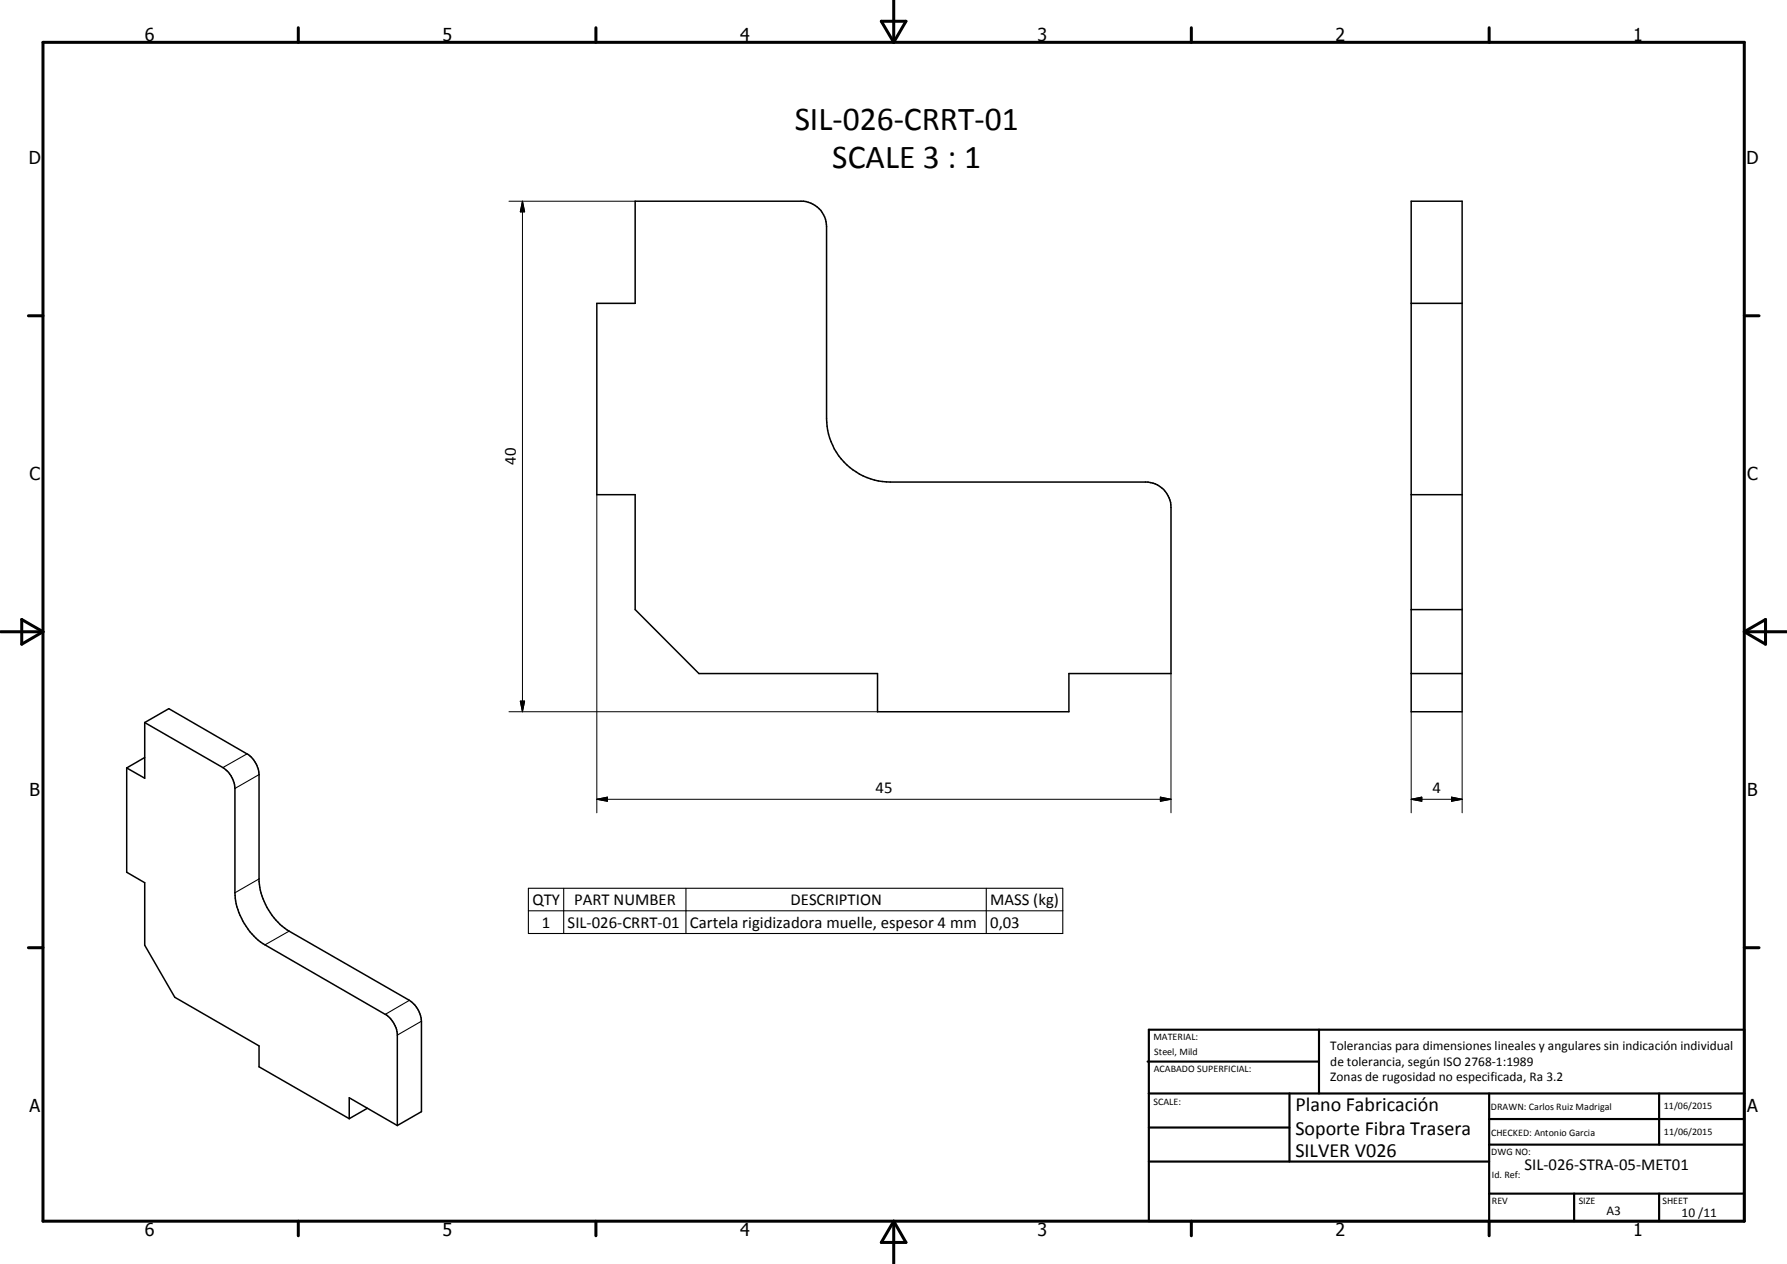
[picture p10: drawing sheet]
<svg xmlns="http://www.w3.org/2000/svg" width="420mm" height="297mm" viewBox="0 0 420 297" stroke-linecap="round" stroke-linejoin="round" font-family="sans-serif">
<g fill="none" stroke="#000" stroke-width=".35">
<path d="M149.3 47.3h39.6a6.1 6.1 0 0 1 5.4 6v45a15 15 0 0 0 15 15h60.6a6 6 0 0 1 5.4 6v39h-24v9h-45v-9h-42l-15-15v-27.1h-9v-44.9h9zM331.8 47.3h12v120h-12zM331.8 71.3h12M331.8 116.2h12M331.8 158.3h12M331.8 143.3h12M34 169.8l5.7-3.3 18.4 10.7a6.2 6.2 0 0 1 2.8 4.8v25.2a15.7 15.7 0 0 0 7.1 11.6l28.3 16.3a6.3 6.3 0 0 1 2.8 4.9v21.2l-5.7 3.3M34 169.8v13.1l-4.2-2.4M34 169.8l18.4 10.6a6.1 6.1 0 0 1 2.8 4.9v24.5a15.4 15.4 0 0 0 7.1 12.2l28.3 16.4a6.2 6.2 0 0 1 2.8 4.5v21.6M34 178l-4.2 2.5M29.8 180.5v24.5l4.2 2.4v14.7l7.1 12.3 19.8 11.4v4.9l21.2 12.2M82.1 262.9v-4.9l11.3 6.5"/>
<path d="M86.4 260.4l-4.3 2.5"/>
</g>
<path d="M58.1 177.2l-5.7 3.2M60.9 182l-5.7 3.3M60.9 206.5l-5.7 3.3M68 218.8l-5.7 3.2M124.2 208.7h125.7v10.7h-125.7zM124.2 214h125.7M132.5 208.7v10.7M161.3 208.7v10.7M231.9 208.7v10.7M96.3 235.1l-5.7 3.3M99.1 240l-5.7 3.2" fill="none" stroke="#000" stroke-width=".25"/>
<g fill="none" stroke="#000" stroke-width=".71">
<path d="M10.1 9.9h400v277.1h-400zM70.1 6.5v3.4M140.1 6.5v3.4M207.2 5h5.8l-2.9 4.9zM210.1 0v9.9M280.1 6.5v3.4M350.1 6.5v3.4M6.7 74.2h3.4M410.1 74.2h3.5M.1 148.5h10M5.1 145.6l5 2.9-5 2.9zM410.1 148.5h10"/>
<path d="M410.1 148.5l5-2.9v5.8zM6.7 222.7h3.4M410.1 222.7h3.5M70.1 287v3.4M140.1 287v3.4M210.1 287v10M210.1 287l2.9 5h-5.8zM280.1 287v3.4M350.1 287v3.4"/>
</g>
<g fill="none" stroke="#000" stroke-width=".51">
<path d="M269.8 249.5h40.3M270.1 242h140v45h-140zM270.1 257h140M303.2 257v16M310.1 242v15M350.1 257v30M390.1 257v12M270.1 265h33.1M270.1 273h80M350.1 269h60M350.1 263h60M350.1 280.5h60"/>
<path d="M370.1 280.5v6.5M390.1 280.5v6.5"/>
</g>
<g fill="none" stroke="#000" stroke-width=".24">
<path d="M119.7 47.3h29.6M122.8 47.3l.5 2.5h-1zM122.8 47.3v120M140.3 116.2v74.8M275.3 158.3v32.7M119.7 167.3h86.6M122.3 164.8h1l-.5 2.5zM331.8 167.3v23.7M343.8 167.3v23.7M140.3 187.8l2.5-.5v1zM140.3 187.8h135M272.8 187.3l2.5 .5-2.5 .5z"/>
<path d="M331.8 187.8l2.5-.5v1zM331.8 187.8h12M341.3 187.3l2.5 .5-2.5 .5z"/>
</g>
<path d="M122.8 47.3l.5 2.5h-1zM122.3 164.8h1l-.5 2.5zM140.3 187.8l2.5-.5v1zM272.8 187.3l2.5 .5-2.5 .5zM331.8 187.8l2.5-.5v1zM341.3 187.3l2.5 .5-2.5 .5z" fill="#000"/>
<g font-size="7.9">
<text x="186.8" y="30.5">SIL-026-CRRT-01</text>
<text x="195.7" y="39.5">SCALE 3 : 1</text>
</g>
<g font-size="4.7">
<text x="304.6" y="261.2">Plano Fabricación</text>
<text x="304.6" y="266.6">Soporte Fibra Trasera</text>
<text x="304.6" y="272">SILVER V026</text>
</g>
<g font-size="4.2">
<text x="34" y="9.6">6</text>
<text x="104" y="9.6">5</text>
<text x="174" y="9.6">4</text>
<text x="244" y="9.6">3</text>
<text x="314" y="9.6">2</text>
<text x="384" y="9.6">1</text>
<text x="6.8" y="38.7">D</text>
<text x="410.6" y="38.7">D</text>
<text x="7" y="112.9">C</text>
<text x="410.8" y="112.9">C</text>
<text x="7" y="187.1">B</text>
<text x="410.8" y="187.1">B</text>
<text x="7" y="261.4">A</text>
<text x="410.8" y="261.4">A</text>
<text x="34" y="290.4">6</text>
<text x="104" y="290.4">5</text>
<text x="174" y="290.4">4</text>
<text x="244" y="290.4">3</text>
<text x="314" y="290.4">2</text>
<text x="384" y="290.4">1</text>
</g>
<g font-size="3.9">
<text x="121.3" y="109.3" transform="rotate(-90 121.3 109.3)">40</text>
<text x="205.9" y="186.3">45</text>
<text x="336.8" y="186.3">4</text>
<text x="125.2" y="212.7">QTY</text>
<text x="135" y="212.6">PART NUMBER</text>
<text x="185.9" y="212.7">DESCRIPTION</text>
<text x="232.8" y="212.8">MASS (kg)</text>
<text x="127.4" y="218">1</text>
<text x="133.5" y="218">SIL-026-CRRT-01</text>
<text x="162.2" y="218.1">Cartela rigidizadora muelle, espesor 4 mm</text>
<text x="232.8" y="218">0,03</text>
<text x="358.5" y="275">SIL-026-STRA-05-MET01</text>
</g>
<g font-size="3.1">
<text x="312.7" y="246.8">Tolerancias para dimensiones lineales y angulares sin indicación individual</text>
<text x="312.7" y="250.4">de tolerancia, según ISO 2768-1:1989</text>
<text x="312.7" y="254">Zonas de rugosidad no especificada, Ra 3.2</text>
<text x="377.7" y="285.6">A3</text>
<text x="395.4" y="285.9">10 /11</text>
</g>
<g font-size="2.4">
<text x="271.2" y="244.4">MATERIAL:</text>
<text x="271.3" y="252">ACABADO SUPERFICIAL:</text>
<text x="271.4" y="247.9">Steel, Mild</text>
<text x="271.2" y="259.7">SCALE:</text>
<text x="350.6" y="260.8">DRAWN: Carlos Ruiz Madrigal</text>
<text x="391.2" y="260.6">11/06/2015</text>
<text x="350.6" y="267">CHECKED: Antonio Garcia</text>
<text x="391.2" y="266.7">11/06/2015</text>
<text x="350.6" y="271.4">DWG NO:</text>
<text x="350.8" y="276.9">Id. Ref:</text>
<text x="350.8" y="282.8">REV</text>
<text x="371.2" y="282.9">SIZE</text>
<text x="390.9" y="282.9">SHEET</text>
</g>
</svg>
